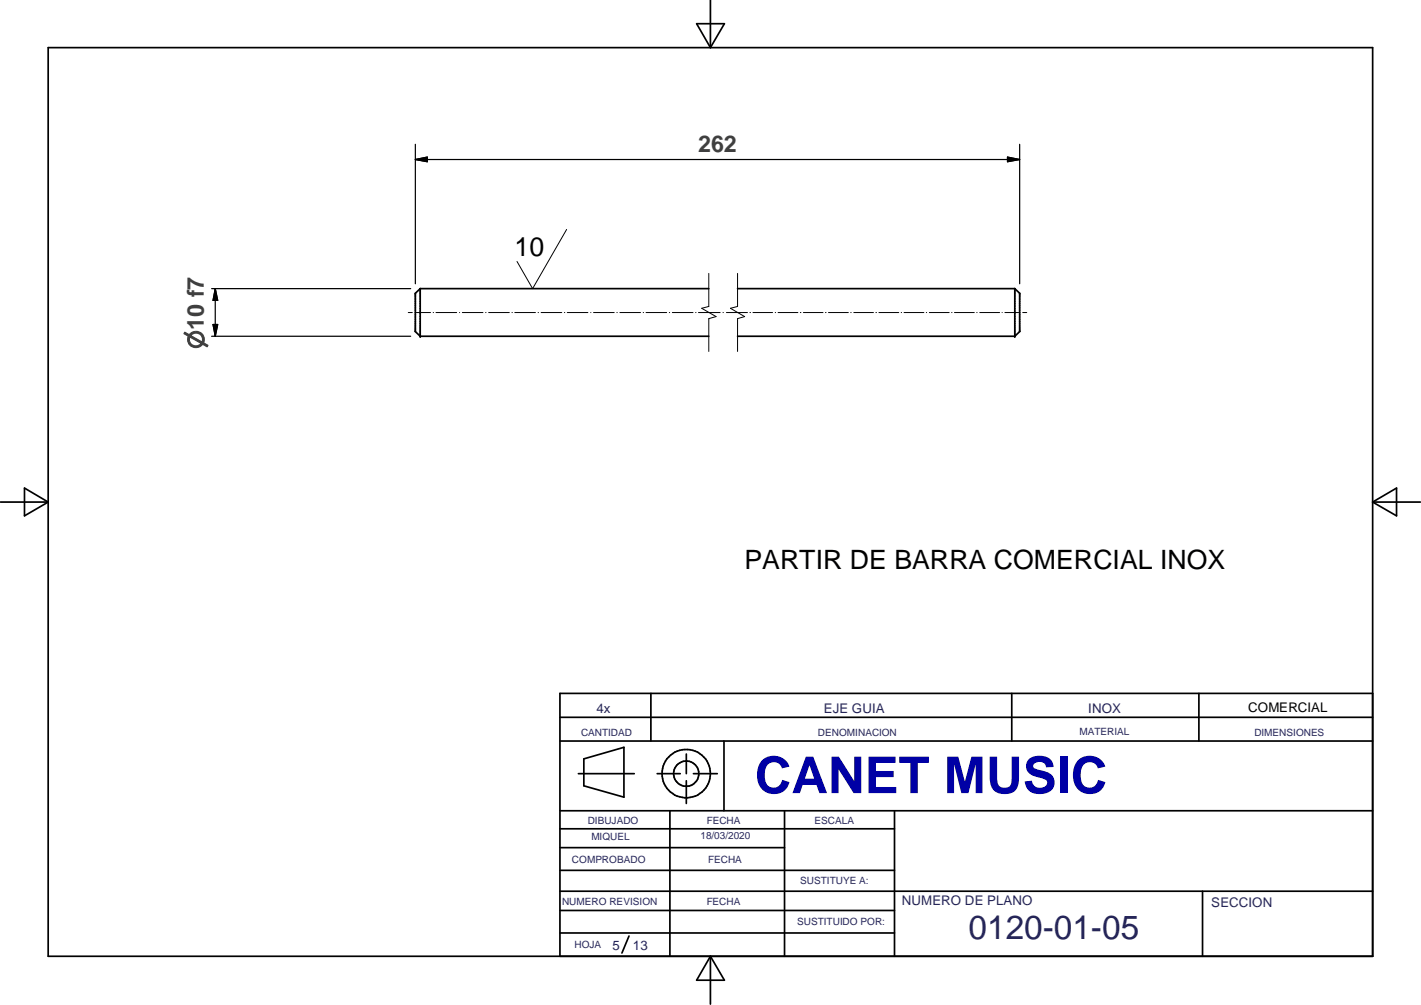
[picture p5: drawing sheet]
<svg xmlns="http://www.w3.org/2000/svg" width="297mm" height="210mm" viewBox="0 0 297 210" stroke-linecap="round" stroke-linejoin="round" font-family="sans-serif">
<g fill="none" stroke="#000" stroke-width=".35">
<path d="M10.1 9.9h276.8v189.8h-276.8zM145.6 5h5.8l-2.9 4.9zM148.5 0v9.9M87.8 60.3v9.9M87.8 60.3l-1 1v8l1 .9M87.8 60.3h60.4M87.8 70.2h60.4M154.2 60.3h57.9M154.2 70.2h57.9M212.1 60.3l1 1v8l-1 .9M212.1 60.3v9.9M.1 104.9h10"/>
<path d="M5.1 101.9l5 3-5 2.8zM286.9 104.9h10M286.9 104.9l5-3v5.8zM117 154.8h169.9M117 149.8h169.9M122 158.5l8.4-2.4v10.4l-8.4-2.4zM136.1 144.8v10M143.5 157.5v4.1M151.3 154.8v14.5M211.5 144.8v10M250.6 144.8v10M286.9 144.8h-169.9v54.9"/>
<path d="M117 177h47M117 173.1h70M117 169.3h169.9M120.9 161.6h11.7M137.4 161.6h4.8M140 169.3v30.4M143.5 163.1v4.7M144.9 161.6h5M164 169.3v30.4M187 169.3v30.4M117 186.1h169.9M117 181.8h70"/>
<path d="M117 194.9h70M117 190.2h70M131.5 195.5l-1.5 3.6M148.5 199.7v10M148.5 199.7l2.9 5h-5.8zM251.4 186.1v13.6"/>
<circle cx="143.4" cy="161.6" r="2.64"/>
<circle cx="143.4" cy="161.6" r="5"/>
</g>
<g fill="#000">
<circle cx="87.8" cy="70.2" r=".18"/>
<circle cx="87.8" cy="60.3" r=".18"/>
<circle cx="212.1" cy="60.3" r=".18"/>
<circle cx="212.1" cy="70.2" r=".18"/>
</g>
<g fill="none" stroke="#000" stroke-width=".21">
<path d="M118.4 47.9l-7.1 12.4-3.2-5.7M148.2 57.1v6.9l-1.5 .4 3 1.7-1.5 .4v6.9M154.2 57.1v6.9l-1.5 .4 3 1.7-1.5 .4v6.9M85.3 65.3h.9M87 65.3h3M90.5 65.3h.1M91.1 65.3h4.4M96.1 65.3h.1M96.6 65.3h4.4M101.5 65.3h.1M102.1 65.3h4.4M107 65.3h.1"/>
<path d="M107.6 65.3h4.3M112.5 65.3h.1M113.1 65.3h4.3M118 65.3h.1M118.6 65.3h4.3M123.5 65.3h.1M124.1 65.3h4.3M128.9 65.3h.1M129.6 65.3h4.3M134.4 65.3h.1M135 65.3h4.4M139.9 65.3h.1"/>
<path d="M140.5 65.3h4.4M145.4 65.3h.1M146 65.3h4.5M151.1 65.3h.1M151.8 65.3h4.4M156.8 65.3h.1M157.4 65.3h4.1M162 65.3h.1M162.6 65.3h4.2M167.3 65.3h.1M167.9 65.3h4.1M172.5 65.3h.2"/>
<path d="M173.2 65.3h4.1M177.8 65.3h.1M178.5 65.3h4.1M183.1 65.3h.1M183.7 65.3h4.2M188.4 65.3h.1M189 65.3h4.1M193.6 65.3h.1M194.3 65.3h4.1M198.9 65.3h.1M199.5 65.3h4.2M204.2 65.3h.1"/>
<path d="M204.8 65.3h4.2M209.5 65.3h.1M210.1 65.3h2.8M213.8 65.3h.8"/>
</g>
<path d="M86.8 33.3l2.5-.5v1zM86.8 33.3h126.3M86.8 30.1v29.2M210.6 32.8l2.5 .5-2.5 .5zM213.1 30.1v29.2M44.2 70.2h41.6M44.2 60.3h41.6M44.5 67.8h1l-.5 2.4zM45 60.3l.5 2.4h-1zM45 60.3v9.9" fill="none" stroke="#000" stroke-width=".25"/>
<path d="M86.8 33.3l2.5-.5v1zM210.6 32.8l2.5 .5-2.5 .5zM44.5 67.8h1l-.5 2.4zM45 60.3l.5 2.4h-1z" fill="#000"/>
<text font-size="10.6" fill="#0000a5" x="157.8" y="165.7">CANET MUSIC</text>
<text font-size="7" fill="#262659" x="202.5" y="196.1">0120-01-05</text>
<g font-size="5.6">
<text x="107.6" y="53.4">10</text>
<text x="155.6" y="118.8">PARTIR DE BARRA COMERCIAL INOX</text>
</g>
<text font-size="4.9" fill="#3f3f3f" x="146" y="31.7">262</text>
<text font-size="4.5" fill="#3f3f3f" x="42.6" y="72.9" transform="rotate(-90 42.6 72.9)">⌀10 f7</text>
<g font-size="2.8" fill="#262659">
<text x="124.7" y="148.9">4x</text>
<text x="172.2" y="148.9">EJE GUIA</text>
<text x="227.5" y="148.9">INOX</text>
<text x="188.5" y="189.1">NUMERO DE PLANO</text>
<text x="253.2" y="189.5">SECCION</text>
<text x="128.1" y="198.3">5</text>
<text x="132.3" y="198.3">13</text>
</g>
<text font-size="2.8" x="260.9" y="148.8">COMERCIAL</text>
<g font-size="2.1" fill="#262659">
<text x="121.5" y="153.6">CANTIDAD</text>
<text x="171" y="153.6">DENOMINACION</text>
<text x="225.6" y="153.6">MATERIAL</text>
<text x="262.2" y="153.6">DIMENSIONES</text>
<text x="122.9" y="172">DIBUJADO</text>
<text x="147.7" y="172">FECHA</text>
<text x="170.3" y="172">ESCALA</text>
<text x="123.6" y="175.5">MIQUEL</text>
<text x="146.4" y="175.3">18/03/2020</text>
<text x="119.5" y="180.3">COMPROBADO</text>
<text x="148" y="180.3">FECHA</text>
<text x="167.3" y="184.5">SUSTITUYE A:</text>
<text x="117.5" y="189.1">NUMERO REVISION</text>
<text x="147.7" y="189.1">FECHA</text>
<text x="166.6" y="193.2">SUSTITUIDO POR:</text>
<text x="120.1" y="198.1">HOJA</text>
</g>
</svg>
